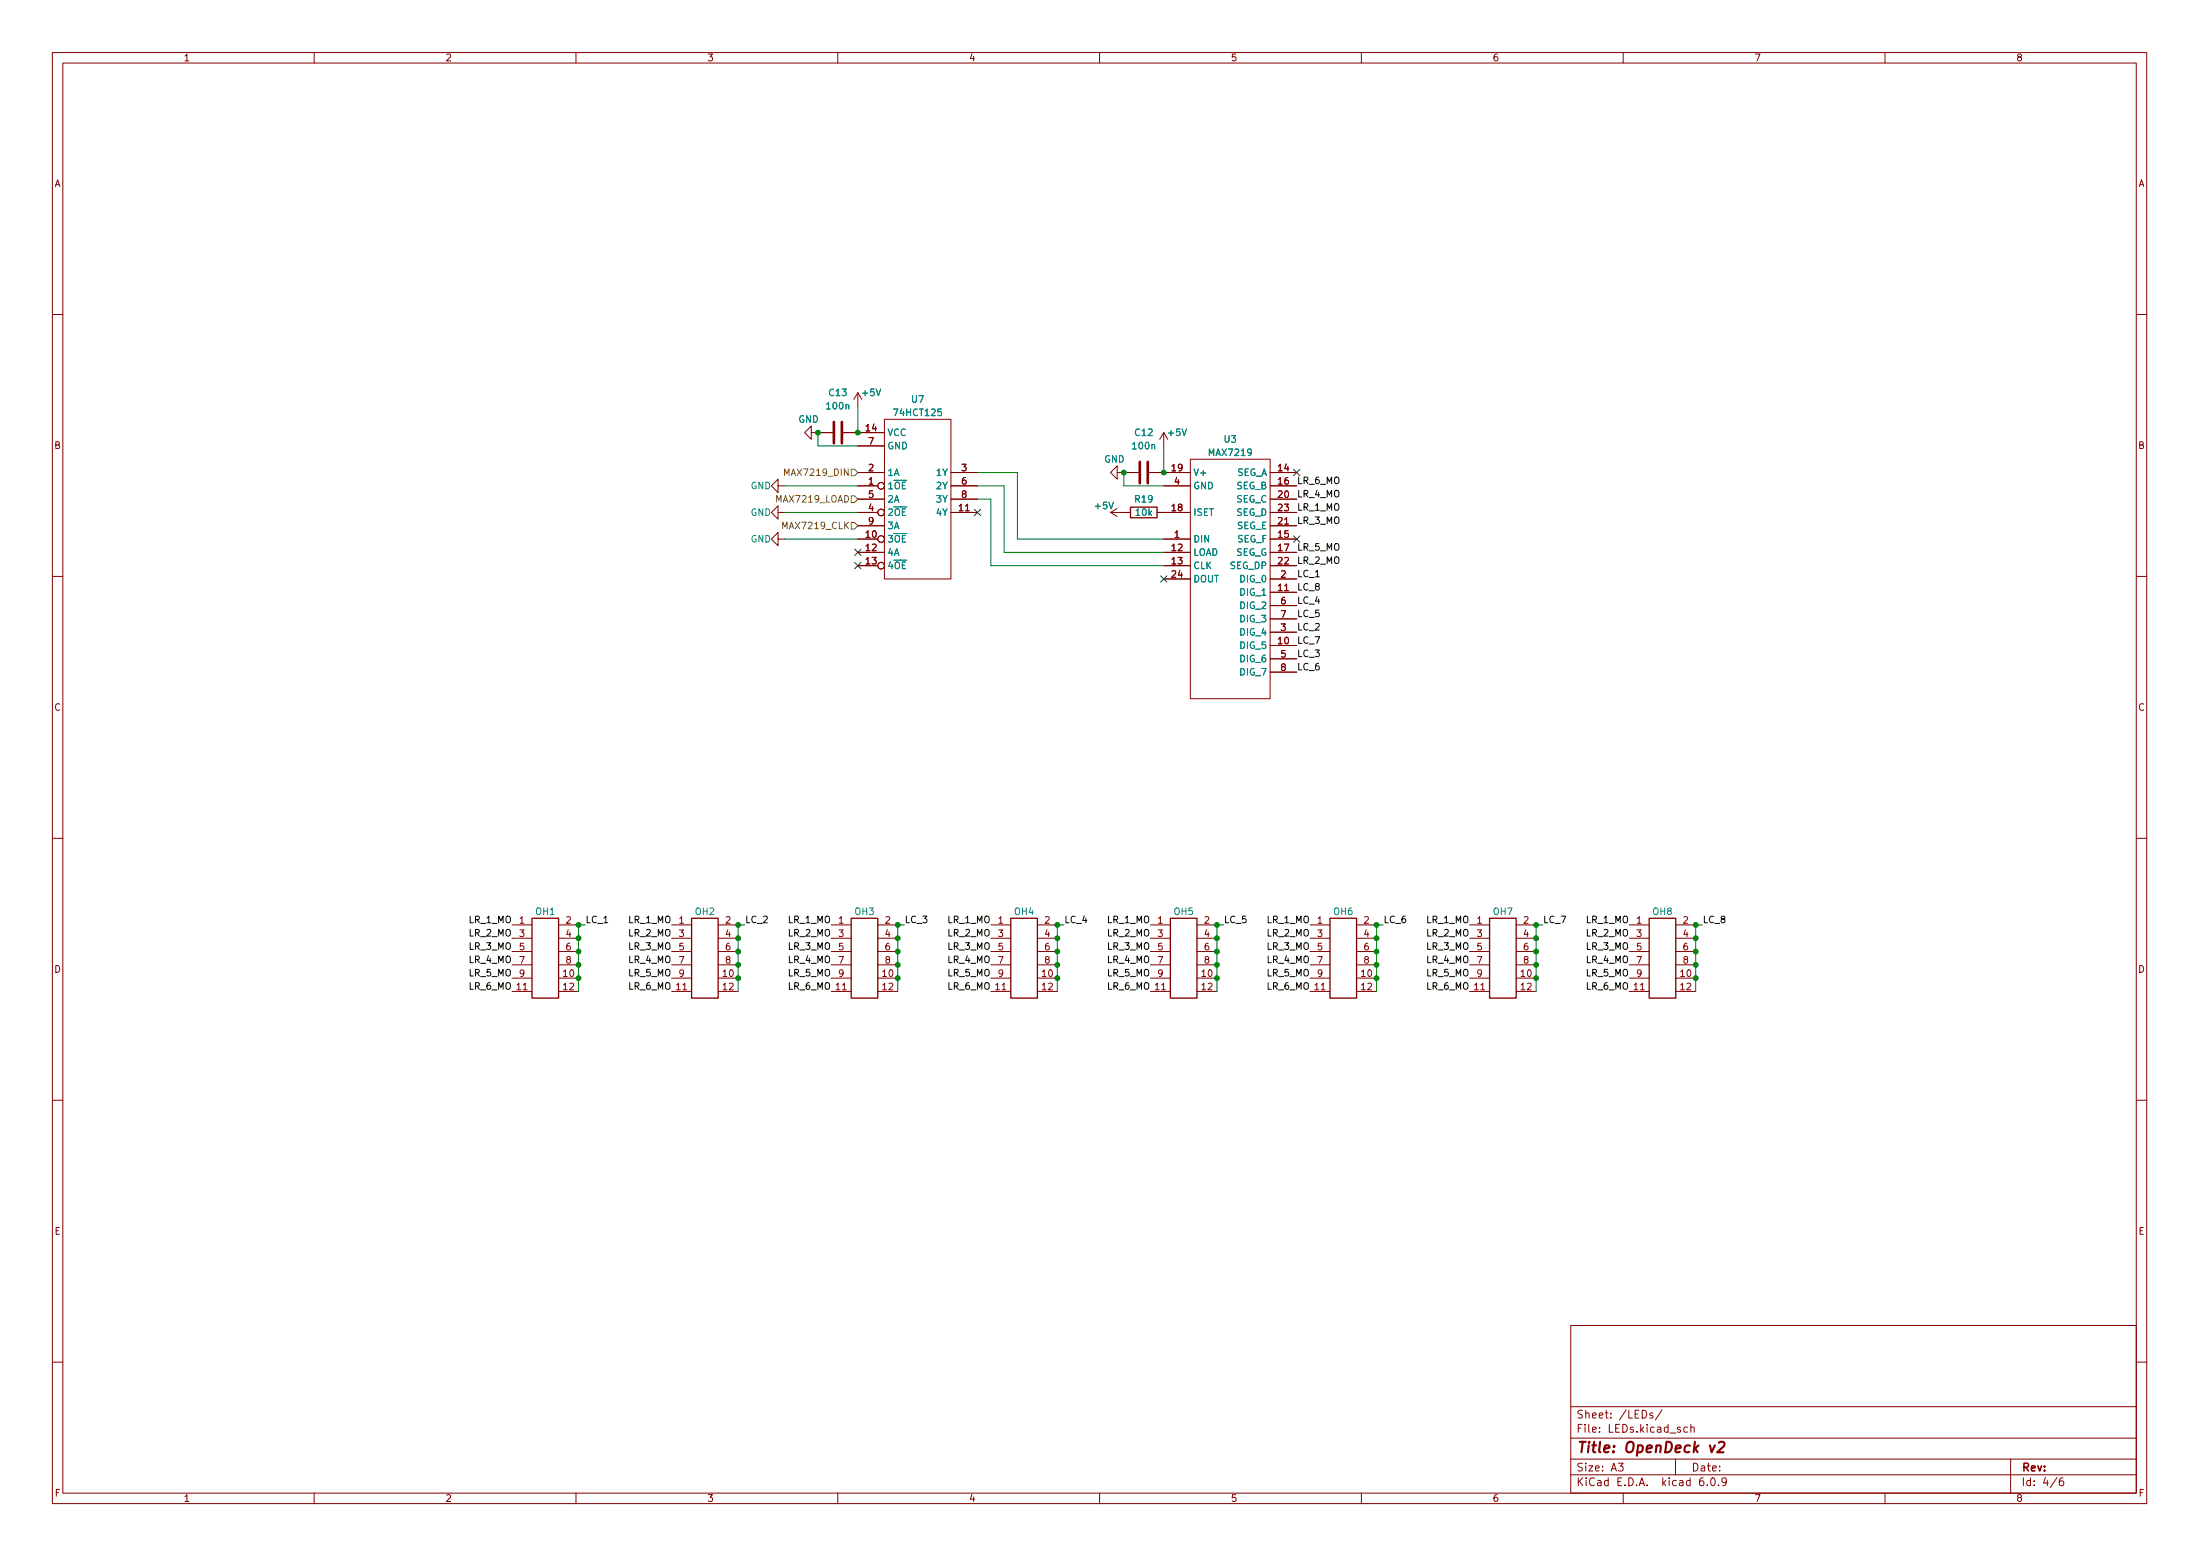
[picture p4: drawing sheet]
(kicad_sch (version 20211123) (generator eeschema)

 (paper "A3")

 (title_block
  (title "OpenDeck v2"))

 (lib_symbols
  (symbol "Connector_Generic:Conn_02x06_Odd_Even" (pin_names (offset 1.016) hide) (in_bom yes) (on_board yes)
   (property "Reference" "OH1" (id 0) (at 1.27 10.16 0) (effects (font (size 1.27 1.27))))
   (property "Value" "Conn_02x08_Top_Bottom" (id 1) (at 1.27 11.43 0) (effects (font (size 1.27 1.27)) hide))
   (property "Footprint" "Connector_PinHeader_2.54mm:PinHeader_2x06_P2.54mm_Vertical" (id 2) (at 0 0 0) (effects (font (size 1.27 1.27)) hide))
   (property "Datasheet" "~" (id 3) (at 0 0 0) (effects (font (size 1.27 1.27)) hide))
   (symbol "Conn_02x06_Odd_Even_1_1"
    (rectangle (start -1.27 6.35) (end 3.81 -8.89) (stroke (width 0.254) (type default) (color 0 0 0 0)) (fill (type none)))
    (pin passive line (at -5.08 5.08 0) (length 3.81) (name "Pin_1" (effects (font (size 1.27 1.27)))) (number "1" (effects (font (size 1.27 1.27)))))
    (pin passive line (at 7.62 -5.08 180) (length 3.81) (name "Pin_10" (effects (font (size 1.27 1.27)))) (number "10" (effects (font (size 1.27 1.27)))))
    (pin passive line (at -5.08 -7.62 0) (length 3.81) (name "Pin_11" (effects (font (size 1.27 1.27)))) (number "11" (effects (font (size 1.27 1.27)))))
    (pin passive line (at 7.62 -7.62 180) (length 3.81) (name "Pin_12" (effects (font (size 1.27 1.27)))) (number "12" (effects (font (size 1.27 1.27)))))
    (pin passive line (at 7.62 5.08 180) (length 3.81) (name "Pin_2" (effects (font (size 1.27 1.27)))) (number "2" (effects (font (size 1.27 1.27)))))
    (pin passive line (at -5.08 2.54 0) (length 3.81) (name "Pin_3" (effects (font (size 1.27 1.27)))) (number "3" (effects (font (size 1.27 1.27)))))
    (pin passive line (at 7.62 2.54 180) (length 3.81) (name "Pin_4" (effects (font (size 1.27 1.27)))) (number "4" (effects (font (size 1.27 1.27)))))
    (pin passive line (at -5.08 0 0) (length 3.81) (name "Pin_5" (effects (font (size 1.27 1.27)))) (number "5" (effects (font (size 1.27 1.27)))))
    (pin passive line (at 7.62 0 180) (length 3.81) (name "Pin_6" (effects (font (size 1.27 1.27)))) (number "6" (effects (font (size 1.27 1.27)))))
    (pin passive line (at -5.08 -2.54 0) (length 3.81) (name "Pin_7" (effects (font (size 1.27 1.27)))) (number "7" (effects (font (size 1.27 1.27)))))
    (pin passive line (at 7.62 -2.54 180) (length 3.81) (name "Pin_8" (effects (font (size 1.27 1.27)))) (number "8" (effects (font (size 1.27 1.27)))))
    (pin passive line (at -5.08 -5.08 0) (length 3.81) (name "Pin_9" (effects (font (size 1.27 1.27)))) (number "9" (effects (font (size 1.27 1.27)))))))
  (symbol "Device:C" (pin_numbers hide) (pin_names (offset 0.254)) (in_bom yes) (on_board yes)
   (property "Reference" "C" (id 0) (at 0.635 2.54 0) (effects (font (size 1.27 1.27)) (justify left)))
   (property "Value" "C" (id 1) (at 0.635 -2.54 0) (effects (font (size 1.27 1.27)) (justify left)))
   (property "Footprint" "" (id 2) (at 0.9652 -3.81 0) (effects (font (size 1.27 1.27)) hide))
   (property "Datasheet" "~" (id 3) (at 0 0 0) (effects (font (size 1.27 1.27)) hide))
   (symbol "C_0_1"
    (polyline (pts (xy -2.032 -0.762) (xy 2.032 -0.762)) (stroke (width 0.508) (type default) (color 0 0 0 0)) (fill (type none)))
    (polyline (pts (xy -2.032 0.762) (xy 2.032 0.762)) (stroke (width 0.508) (type default) (color 0 0 0 0)) (fill (type none))))
   (symbol "C_1_1"
    (pin passive line (at 0 3.81 270) (length 2.794) (name "~" (effects (font (size 1.27 1.27)))) (number "1" (effects (font (size 1.27 1.27)))))
    (pin passive line (at 0 -3.81 90) (length 2.794) (name "~" (effects (font (size 1.27 1.27)))) (number "2" (effects (font (size 1.27 1.27)))))))
  (symbol "Device:R" (pin_numbers hide) (pin_names (offset 0)) (in_bom yes) (on_board yes)
   (property "Reference" "R" (id 0) (at 2.032 0 90) (effects (font (size 1.27 1.27))))
   (property "Value" "R" (id 1) (at 0 0 90) (effects (font (size 1.27 1.27))))
   (property "Footprint" "" (id 2) (at -1.778 0 90) (effects (font (size 1.27 1.27)) hide))
   (property "Datasheet" "~" (id 3) (at 0 0 0) (effects (font (size 1.27 1.27)) hide))
   (symbol "R_0_1"
    (rectangle (start -1.016 -2.54) (end 1.016 2.54) (stroke (width 0.254) (type default) (color 0 0 0 0)) (fill (type none))))
   (symbol "R_1_1"
    (pin passive line (at 0 3.81 270) (length 1.27) (name "~" (effects (font (size 1.27 1.27)))) (number "1" (effects (font (size 1.27 1.27)))))
    (pin passive line (at 0 -3.81 90) (length 1.27) (name "~" (effects (font (size 1.27 1.27)))) (number "2" (effects (font (size 1.27 1.27)))))))
  (symbol "Igor:74AHCT125" (in_bom yes) (on_board yes)
   (property "Reference" "U?" (id 0) (at 6.35 34.29 0) (effects (font (size 1.27 1.27))))
   (property "Value" "74AHCT125" (id 1) (at 6.35 31.75 0) (effects (font (size 1.27 1.27))))
   (property "Footprint" "Package_SO:TSSOP-14_4.4x5mm_P0.65mm" (id 2) (at 0 5.08 0) (effects (font (size 1.27 1.27)) hide))
   (property "Datasheet" "" (id 3) (at 0 5.08 0) (effects (font (size 1.27 1.27)) hide))
   (symbol "74AHCT125_0_0"
    (pin power_in line (at -5.08 27.94 0) (length 5.08) (name "VCC" (effects (font (size 1.27 1.27)))) (number "14" (effects (font (size 1.27 1.27))))))
   (symbol "74AHCT125_0_1"
    (rectangle (start 0 30.48) (end 12.7 0) (stroke (width 0) (type default) (color 0 0 0 0)) (fill (type none))))
   (symbol "74AHCT125_1_1"
    (pin input inverted (at -5.08 17.78 0) (length 5.08) (name "1~{OE}" (effects (font (size 1.27 1.27)))) (number "1" (effects (font (size 1.27 1.27)))))
    (pin input inverted (at -5.08 7.62 0) (length 5.08) (name "3~{OE}" (effects (font (size 1.27 1.27)))) (number "10" (effects (font (size 1.27 1.27)))))
    (pin output line (at 17.78 12.7 180) (length 5.08) (name "4Y" (effects (font (size 1.27 1.27)))) (number "11" (effects (font (size 1.27 1.27)))))
    (pin input line (at -5.08 5.08 0) (length 5.08) (name "4A" (effects (font (size 1.27 1.27)))) (number "12" (effects (font (size 1.27 1.27)))))
    (pin input inverted (at -5.08 2.54 0) (length 5.08) (name "4~{OE}" (effects (font (size 1.27 1.27)))) (number "13" (effects (font (size 1.27 1.27)))))
    (pin input line (at -5.08 20.32 0) (length 5.08) (name "1A" (effects (font (size 1.27 1.27)))) (number "2" (effects (font (size 1.27 1.27)))))
    (pin output line (at 17.78 20.32 180) (length 5.08) (name "1Y" (effects (font (size 1.27 1.27)))) (number "3" (effects (font (size 1.27 1.27)))))
    (pin input inverted (at -5.08 12.7 0) (length 5.08) (name "2~{OE}" (effects (font (size 1.27 1.27)))) (number "4" (effects (font (size 1.27 1.27)))))
    (pin input line (at -5.08 15.24 0) (length 5.08) (name "2A" (effects (font (size 1.27 1.27)))) (number "5" (effects (font (size 1.27 1.27)))))
    (pin output line (at 17.78 17.78 180) (length 5.08) (name "2Y" (effects (font (size 1.27 1.27)))) (number "6" (effects (font (size 1.27 1.27)))))
    (pin power_in line (at -5.08 25.4 0) (length 5.08) (name "GND" (effects (font (size 1.27 1.27)))) (number "7" (effects (font (size 1.27 1.27)))))
    (pin output line (at 17.78 15.24 180) (length 5.08) (name "3Y" (effects (font (size 1.27 1.27)))) (number "8" (effects (font (size 1.27 1.27)))))
    (pin input line (at -5.08 10.16 0) (length 5.08) (name "3A" (effects (font (size 1.27 1.27)))) (number "9" (effects (font (size 1.27 1.27)))))))
  (symbol "Igor:MAX7219" (in_bom yes) (on_board yes)
   (property "Reference" "U?" (id 0) (at 7.62 49.53 0) (effects (font (size 1.27 1.27))))
   (property "Value" "MAX7219" (id 1) (at 7.62 46.99 0) (effects (font (size 1.27 1.27))))
   (property "Footprint" "Package_SO:SOIC-24W_7.5x15.4mm_P1.27mm" (id 2) (at 0 0 0) (effects (font (size 1.27 1.27)) hide))
   (property "Datasheet" "" (id 3) (at 0 0 0) (effects (font (size 1.27 1.27)) hide))
   (symbol "MAX7219_0_1"
    (rectangle (start 0 45.72) (end 15.24 0) (stroke (width 0) (type default) (color 0 0 0 0)) (fill (type none))))
   (symbol "MAX7219_1_1"
    (pin input line (at -5.08 30.48 0) (length 5.08) (name "DIN" (effects (font (size 1.27 1.27)))) (number "1" (effects (font (size 1.27 1.27)))))
    (pin output line (at 20.32 10.16 180) (length 5.08) (name "DIG_5" (effects (font (size 1.27 1.27)))) (number "10" (effects (font (size 1.27 1.27)))))
    (pin output line (at 20.32 20.32 180) (length 5.08) (name "DIG_1" (effects (font (size 1.27 1.27)))) (number "11" (effects (font (size 1.27 1.27)))))
    (pin input line (at -5.08 27.94 0) (length 5.08) (name "LOAD" (effects (font (size 1.27 1.27)))) (number "12" (effects (font (size 1.27 1.27)))))
    (pin input line (at -5.08 25.4 0) (length 5.08) (name "CLK" (effects (font (size 1.27 1.27)))) (number "13" (effects (font (size 1.27 1.27)))))
    (pin output line (at 20.32 43.18 180) (length 5.08) (name "SEG_A" (effects (font (size 1.27 1.27)))) (number "14" (effects (font (size 1.27 1.27)))))
    (pin output line (at 20.32 30.48 180) (length 5.08) (name "SEG_F" (effects (font (size 1.27 1.27)))) (number "15" (effects (font (size 1.27 1.27)))))
    (pin output line (at 20.32 40.64 180) (length 5.08) (name "SEG_B" (effects (font (size 1.27 1.27)))) (number "16" (effects (font (size 1.27 1.27)))))
    (pin output line (at 20.32 27.94 180) (length 5.08) (name "SEG_G" (effects (font (size 1.27 1.27)))) (number "17" (effects (font (size 1.27 1.27)))))
    (pin input line (at -5.08 35.56 0) (length 5.08) (name "ISET" (effects (font (size 1.27 1.27)))) (number "18" (effects (font (size 1.27 1.27)))))
    (pin power_in line (at -5.08 43.18 0) (length 5.08) (name "V+" (effects (font (size 1.27 1.27)))) (number "19" (effects (font (size 1.27 1.27)))))
    (pin output line (at 20.32 22.86 180) (length 5.08) (name "DIG_0" (effects (font (size 1.27 1.27)))) (number "2" (effects (font (size 1.27 1.27)))))
    (pin output line (at 20.32 38.1 180) (length 5.08) (name "SEG_C" (effects (font (size 1.27 1.27)))) (number "20" (effects (font (size 1.27 1.27)))))
    (pin output line (at 20.32 33.02 180) (length 5.08) (name "SEG_E" (effects (font (size 1.27 1.27)))) (number "21" (effects (font (size 1.27 1.27)))))
    (pin output line (at 20.32 25.4 180) (length 5.08) (name "SEG_DP" (effects (font (size 1.27 1.27)))) (number "22" (effects (font (size 1.27 1.27)))))
    (pin output line (at 20.32 35.56 180) (length 5.08) (name "SEG_D" (effects (font (size 1.27 1.27)))) (number "23" (effects (font (size 1.27 1.27)))))
    (pin output line (at -5.08 22.86 0) (length 5.08) (name "DOUT" (effects (font (size 1.27 1.27)))) (number "24" (effects (font (size 1.27 1.27)))))
    (pin output line (at 20.32 12.7 180) (length 5.08) (name "DIG_4" (effects (font (size 1.27 1.27)))) (number "3" (effects (font (size 1.27 1.27)))))
    (pin power_in line (at -5.08 40.64 0) (length 5.08) (name "GND" (effects (font (size 1.27 1.27)))) (number "4" (effects (font (size 1.27 1.27)))))
    (pin output line (at 20.32 7.62 180) (length 5.08) (name "DIG_6" (effects (font (size 1.27 1.27)))) (number "5" (effects (font (size 1.27 1.27)))))
    (pin output line (at 20.32 17.78 180) (length 5.08) (name "DIG_2" (effects (font (size 1.27 1.27)))) (number "6" (effects (font (size 1.27 1.27)))))
    (pin output line (at 20.32 15.24 180) (length 5.08) (name "DIG_3" (effects (font (size 1.27 1.27)))) (number "7" (effects (font (size 1.27 1.27)))))
    (pin output line (at 20.32 5.08 180) (length 5.08) (name "DIG_7" (effects (font (size 1.27 1.27)))) (number "8" (effects (font (size 1.27 1.27)))))
    (pin passive line (at -5.08 40.64 0) (length 5.08) hide (name "GND" (effects (font (size 1.27 1.27)))) (number "9" (effects (font (size 1.27 1.27)))))))
  (symbol "power:+5V" (power) (pin_names (offset 0)) (in_bom yes) (on_board yes)
   (property "Reference" "#PWR" (id 0) (at 0 -3.81 0) (effects (font (size 1.27 1.27)) hide))
   (property "Value" "+5V" (id 1) (at 0 3.556 0) (effects (font (size 1.27 1.27))))
   (property "Footprint" "" (id 2) (at 0 0 0) (effects (font (size 1.27 1.27)) hide))
   (property "Datasheet" "" (id 3) (at 0 0 0) (effects (font (size 1.27 1.27)) hide))
   (symbol "+5V_0_1"
    (polyline (pts (xy -0.762 1.27) (xy 0 2.54)) (stroke (width 0) (type default) (color 0 0 0 0)) (fill (type none)))
    (polyline (pts (xy 0 0) (xy 0 2.54)) (stroke (width 0) (type default) (color 0 0 0 0)) (fill (type none)))
    (polyline (pts (xy 0 2.54) (xy 0.762 1.27)) (stroke (width 0) (type default) (color 0 0 0 0)) (fill (type none))))
   (symbol "+5V_1_1"
    (pin power_in line (at 0 0 90) (length 0) hide (name "+5V" (effects (font (size 1.27 1.27)))) (number "1" (effects (font (size 1.27 1.27)))))))
  (symbol "power:GND" (power) (pin_names (offset 0)) (in_bom yes) (on_board yes)
   (property "Reference" "#PWR" (id 0) (at 0 -6.35 0) (effects (font (size 1.27 1.27)) hide))
   (property "Value" "GND" (id 1) (at 0 -3.81 0) (effects (font (size 1.27 1.27))))
   (property "Footprint" "" (id 2) (at 0 0 0) (effects (font (size 1.27 1.27)) hide))
   (property "Datasheet" "" (id 3) (at 0 0 0) (effects (font (size 1.27 1.27)) hide))
   (symbol "GND_0_1"
    (polyline (pts (xy 0 0) (xy 0 -1.27) (xy 1.27 -1.27) (xy 0 -2.54) (xy -1.27 -1.27) (xy 0 -1.27)) (stroke (width 0) (type default) (color 0 0 0 0)) (fill (type none))))
   (symbol "GND_1_1"
    (pin power_in line (at 0 0 270) (length 0) hide (name "GND" (effects (font (size 1.27 1.27)))) (number "1" (effects (font (size 1.27 1.27))))))))

 (junction (at 323.85 181.61) (diameter 0) (color 0 0 0 0))
 (junction (at 171.45 176.53) (diameter 0) (color 0 0 0 0))
 (junction (at 140.97 181.61) (diameter 0) (color 0 0 0 0))
 (junction (at 262.89 181.61) (diameter 0) (color 0 0 0 0))
 (junction (at 171.45 181.61) (diameter 0) (color 0 0 0 0))
 (junction (at 262.89 186.69) (diameter 0) (color 0 0 0 0))
 (junction (at 156.21 82.55) (diameter 0) (color 0 0 0 0))
 (junction (at 140.97 179.07) (diameter 0) (color 0 0 0 0))
 (junction (at 323.85 186.69) (diameter 0) (color 0 0 0 0))
 (junction (at 262.89 184.15) (diameter 0) (color 0 0 0 0))
 (junction (at 201.93 181.61) (diameter 0) (color 0 0 0 0))
 (junction (at 171.45 179.07) (diameter 0) (color 0 0 0 0))
 (junction (at 323.85 179.07) (diameter 0) (color 0 0 0 0))
 (junction (at 110.49 186.69) (diameter 0) (color 0 0 0 0))
 (junction (at 262.89 179.07) (diameter 0) (color 0 0 0 0))
 (junction (at 140.97 176.53) (diameter 0) (color 0 0 0 0))
 (junction (at 293.37 179.07) (diameter 0) (color 0 0 0 0))
 (junction (at 293.37 186.69) (diameter 0) (color 0 0 0 0))
 (junction (at 110.49 176.53) (diameter 0) (color 0 0 0 0))
 (junction (at 140.97 184.15) (diameter 0) (color 0 0 0 0))
 (junction (at 323.85 176.53) (diameter 0) (color 0 0 0 0))
 (junction (at 214.63 90.17) (diameter 0) (color 0 0 0 0))
 (junction (at 293.37 181.61) (diameter 0) (color 0 0 0 0))
 (junction (at 232.41 176.53) (diameter 0) (color 0 0 0 0))
 (junction (at 201.93 186.69) (diameter 0) (color 0 0 0 0))
 (junction (at 201.93 176.53) (diameter 0) (color 0 0 0 0))
 (junction (at 110.49 179.07) (diameter 0) (color 0 0 0 0))
 (junction (at 293.37 184.15) (diameter 0) (color 0 0 0 0))
 (junction (at 110.49 184.15) (diameter 0) (color 0 0 0 0))
 (junction (at 171.45 186.69) (diameter 0) (color 0 0 0 0))
 (junction (at 293.37 176.53) (diameter 0) (color 0 0 0 0))
 (junction (at 140.97 186.69) (diameter 0) (color 0 0 0 0))
 (junction (at 110.49 181.61) (diameter 0) (color 0 0 0 0))
 (junction (at 323.85 184.15) (diameter 0) (color 0 0 0 0))
 (junction (at 201.93 179.07) (diameter 0) (color 0 0 0 0))
 (junction (at 232.41 184.15) (diameter 0) (color 0 0 0 0))
 (junction (at 201.93 184.15) (diameter 0) (color 0 0 0 0))
 (junction (at 222.25 90.17) (diameter 0) (color 0 0 0 0))
 (junction (at 262.89 176.53) (diameter 0) (color 0 0 0 0))
 (junction (at 232.41 181.61) (diameter 0) (color 0 0 0 0))
 (junction (at 232.41 186.69) (diameter 0) (color 0 0 0 0))
 (junction (at 171.45 184.15) (diameter 0) (color 0 0 0 0))
 (junction (at 163.83 82.55) (diameter 0) (color 0 0 0 0))
 (junction (at 232.41 179.07) (diameter 0) (color 0 0 0 0))

 (no_connect (at 163.83 105.41))
 (no_connect (at 163.83 107.95))
 (no_connect (at 247.65 102.87))
 (no_connect (at 186.69 97.79))
 (no_connect (at 222.25 110.49))
 (no_connect (at 247.65 90.17))

 (wire (pts (xy 293.37 176.53) (xy 294.64 176.53)) (stroke (width 0) (type default) (color 0 0 0 0)))
 (wire (pts (xy 262.89 179.07) (xy 262.89 181.61)) (stroke (width 0) (type default) (color 0 0 0 0)))
 (wire (pts (xy 232.41 179.07) (xy 232.41 181.61)) (stroke (width 0) (type default) (color 0 0 0 0)))
 (wire (pts (xy 201.93 181.61) (xy 201.93 184.15)) (stroke (width 0) (type default) (color 0 0 0 0)))
 (wire (pts (xy 323.85 176.53) (xy 325.12 176.53)) (stroke (width 0) (type default) (color 0 0 0 0)))
 (wire (pts (xy 323.85 181.61) (xy 323.85 184.15)) (stroke (width 0) (type default) (color 0 0 0 0)))
 (wire (pts (xy 171.45 186.69) (xy 171.45 189.23)) (stroke (width 0) (type default) (color 0 0 0 0)))
 (wire (pts (xy 222.25 85.09) (xy 222.25 90.17)) (stroke (width 0) (type default) (color 0 0 0 0)))
 (wire (pts (xy 262.89 176.53) (xy 264.16 176.53)) (stroke (width 0) (type default) (color 0 0 0 0)))
 (wire (pts (xy 163.83 77.47) (xy 163.83 82.55)) (stroke (width 0) (type default) (color 0 0 0 0)))
 (wire (pts (xy 110.49 184.15) (xy 110.49 186.69)) (stroke (width 0) (type default) (color 0 0 0 0)))
 (wire (pts (xy 140.97 186.69) (xy 140.97 189.23)) (stroke (width 0) (type default) (color 0 0 0 0)))
 (wire (pts (xy 110.49 176.53) (xy 111.76 176.53)) (stroke (width 0) (type default) (color 0 0 0 0)))
 (wire (pts (xy 262.89 181.61) (xy 262.89 184.15)) (stroke (width 0) (type default) (color 0 0 0 0)))
 (wire (pts (xy 140.97 184.15) (xy 140.97 186.69)) (stroke (width 0) (type default) (color 0 0 0 0)))
 (wire (pts (xy 232.41 184.15) (xy 232.41 186.69)) (stroke (width 0) (type default) (color 0 0 0 0)))
 (wire (pts (xy 293.37 179.07) (xy 293.37 181.61)) (stroke (width 0) (type default) (color 0 0 0 0)))
 (wire (pts (xy 323.85 176.53) (xy 323.85 179.07)) (stroke (width 0) (type default) (color 0 0 0 0)))
 (wire (pts (xy 293.37 184.15) (xy 293.37 186.69)) (stroke (width 0) (type default) (color 0 0 0 0)))
 (wire (pts (xy 140.97 176.53) (xy 140.97 179.07)) (stroke (width 0) (type default) (color 0 0 0 0)))
 (wire (pts (xy 293.37 176.53) (xy 293.37 179.07)) (stroke (width 0) (type default) (color 0 0 0 0)))
 (wire (pts (xy 110.49 176.53) (xy 110.49 179.07)) (stroke (width 0) (type default) (color 0 0 0 0)))
 (wire (pts (xy 232.41 181.61) (xy 232.41 184.15)) (stroke (width 0) (type default) (color 0 0 0 0)))
 (wire (pts (xy 171.45 179.07) (xy 171.45 181.61)) (stroke (width 0) (type default) (color 0 0 0 0)))
 (wire (pts (xy 232.41 176.53) (xy 232.41 179.07)) (stroke (width 0) (type default) (color 0 0 0 0)))
 (wire (pts (xy 110.49 186.69) (xy 110.49 189.23)) (stroke (width 0) (type default) (color 0 0 0 0)))
 (wire (pts (xy 194.31 90.17) (xy 194.31 102.87)) (stroke (width 0) (type default) (color 0 0 0 0)))
 (wire (pts (xy 201.93 176.53) (xy 203.2 176.53)) (stroke (width 0) (type default) (color 0 0 0 0)))
 (wire (pts (xy 191.77 92.71) (xy 191.77 105.41)) (stroke (width 0) (type default) (color 0 0 0 0)))
 (wire (pts (xy 171.45 181.61) (xy 171.45 184.15)) (stroke (width 0) (type default) (color 0 0 0 0)))
 (wire (pts (xy 214.63 92.71) (xy 214.63 90.17)) (stroke (width 0) (type default) (color 0 0 0 0)))
 (wire (pts (xy 110.49 181.61) (xy 110.49 184.15)) (stroke (width 0) (type default) (color 0 0 0 0)))
 (wire (pts (xy 149.86 97.79) (xy 163.83 97.79)) (stroke (width 0) (type default) (color 0 0 0 0)))
 (wire (pts (xy 262.89 186.69) (xy 262.89 189.23)) (stroke (width 0) (type default) (color 0 0 0 0)))
 (wire (pts (xy 201.93 179.07) (xy 201.93 181.61)) (stroke (width 0) (type default) (color 0 0 0 0)))
 (wire (pts (xy 262.89 176.53) (xy 262.89 179.07)) (stroke (width 0) (type default) (color 0 0 0 0)))
 (wire (pts (xy 323.85 186.69) (xy 323.85 189.23)) (stroke (width 0) (type default) (color 0 0 0 0)))
 (wire (pts (xy 149.86 92.71) (xy 163.83 92.71)) (stroke (width 0) (type default) (color 0 0 0 0)))
 (wire (pts (xy 186.69 90.17) (xy 194.31 90.17)) (stroke (width 0) (type default) (color 0 0 0 0)))
 (wire (pts (xy 171.45 176.53) (xy 171.45 179.07)) (stroke (width 0) (type default) (color 0 0 0 0)))
 (wire (pts (xy 201.93 186.69) (xy 201.93 189.23)) (stroke (width 0) (type default) (color 0 0 0 0)))
 (wire (pts (xy 323.85 179.07) (xy 323.85 181.61)) (stroke (width 0) (type default) (color 0 0 0 0)))
 (wire (pts (xy 140.97 179.07) (xy 140.97 181.61)) (stroke (width 0) (type default) (color 0 0 0 0)))
 (wire (pts (xy 194.31 102.87) (xy 222.25 102.87)) (stroke (width 0) (type default) (color 0 0 0 0)))
 (wire (pts (xy 293.37 186.69) (xy 293.37 189.23)) (stroke (width 0) (type default) (color 0 0 0 0)))
 (wire (pts (xy 186.69 92.71) (xy 191.77 92.71)) (stroke (width 0) (type default) (color 0 0 0 0)))
 (wire (pts (xy 201.93 184.15) (xy 201.93 186.69)) (stroke (width 0) (type default) (color 0 0 0 0)))
 (wire (pts (xy 262.89 184.15) (xy 262.89 186.69)) (stroke (width 0) (type default) (color 0 0 0 0)))
 (wire (pts (xy 232.41 176.53) (xy 233.68 176.53)) (stroke (width 0) (type default) (color 0 0 0 0)))
 (wire (pts (xy 186.69 95.25) (xy 189.23 95.25)) (stroke (width 0) (type default) (color 0 0 0 0)))
 (wire (pts (xy 171.45 176.53) (xy 172.72 176.53)) (stroke (width 0) (type default) (color 0 0 0 0)))
 (wire (pts (xy 149.86 102.87) (xy 163.83 102.87)) (stroke (width 0) (type default) (color 0 0 0 0)))
 (wire (pts (xy 163.83 85.09) (xy 156.21 85.09)) (stroke (width 0) (type default) (color 0 0 0 0)))
 (wire (pts (xy 171.45 184.15) (xy 171.45 186.69)) (stroke (width 0) (type default) (color 0 0 0 0)))
 (wire (pts (xy 110.49 179.07) (xy 110.49 181.61)) (stroke (width 0) (type default) (color 0 0 0 0)))
 (wire (pts (xy 222.25 92.71) (xy 214.63 92.71)) (stroke (width 0) (type default) (color 0 0 0 0)))
 (wire (pts (xy 189.23 107.95) (xy 222.25 107.95)) (stroke (width 0) (type default) (color 0 0 0 0)))
 (wire (pts (xy 140.97 176.53) (xy 142.24 176.53)) (stroke (width 0) (type default) (color 0 0 0 0)))
 (wire (pts (xy 140.97 181.61) (xy 140.97 184.15)) (stroke (width 0) (type default) (color 0 0 0 0)))
 (wire (pts (xy 293.37 181.61) (xy 293.37 184.15)) (stroke (width 0) (type default) (color 0 0 0 0)))
 (wire (pts (xy 232.41 186.69) (xy 232.41 189.23)) (stroke (width 0) (type default) (color 0 0 0 0)))
 (wire (pts (xy 323.85 184.15) (xy 323.85 186.69)) (stroke (width 0) (type default) (color 0 0 0 0)))
 (wire (pts (xy 191.77 105.41) (xy 222.25 105.41)) (stroke (width 0) (type default) (color 0 0 0 0)))
 (wire (pts (xy 189.23 95.25) (xy 189.23 107.95)) (stroke (width 0) (type default) (color 0 0 0 0)))
 (wire (pts (xy 156.21 85.09) (xy 156.21 82.55)) (stroke (width 0) (type default) (color 0 0 0 0)))
 (wire (pts (xy 201.93 176.53) (xy 201.93 179.07)) (stroke (width 0) (type default) (color 0 0 0 0)))

 (label "LR_4_MO" (at 219.71 184.15 180) (effects (font (size 1.27 1.27)) (justify right bottom)))
 (label "LC_2" (at 142.24 176.53 0) (effects (font (size 1.27 1.27)) (justify left bottom)))
 (label "LC_3" (at 247.65 125.73 0) (effects (font (size 1.27 1.27)) (justify left bottom)))
 (label "LR_1_MO" (at 128.27 176.53 180) (effects (font (size 1.27 1.27)) (justify right bottom)))
 (label "LR_1_MO" (at 250.19 176.53 180) (effects (font (size 1.27 1.27)) (justify right bottom)))
 (label "LR_3_MO" (at 219.71 181.61 180) (effects (font (size 1.27 1.27)) (justify right bottom)))
 (label "LR_2_MO" (at 280.67 179.07 180) (effects (font (size 1.27 1.27)) (justify right bottom)))
 (label "LC_7" (at 294.64 176.53 0) (effects (font (size 1.27 1.27)) (justify left bottom)))
 (label "LR_5_MO" (at 280.67 186.69 180) (effects (font (size 1.27 1.27)) (justify right bottom)))
 (label "LR_6_MO" (at 219.71 189.23 180) (effects (font (size 1.27 1.27)) (justify right bottom)))
 (label "LR_2_MO" (at 189.23 179.07 180) (effects (font (size 1.27 1.27)) (justify right bottom)))
 (label "LR_6_MO" (at 128.27 189.23 180) (effects (font (size 1.27 1.27)) (justify right bottom)))
 (label "LR_6_MO" (at 311.15 189.23 180) (effects (font (size 1.27 1.27)) (justify right bottom)))
 (label "LC_6" (at 264.16 176.53 0) (effects (font (size 1.27 1.27)) (justify left bottom)))
 (label "LR_2_MO" (at 158.75 179.07 180) (effects (font (size 1.27 1.27)) (justify right bottom)))
 (label "LR_6_MO" (at 250.19 189.23 180) (effects (font (size 1.27 1.27)) (justify right bottom)))
 (label "LR_1_MO" (at 311.15 176.53 180) (effects (font (size 1.27 1.27)) (justify right bottom)))
 (label "LR_5_MO" (at 97.79 186.69 180) (effects (font (size 1.27 1.27)) (justify right bottom)))
 (label "LC_5" (at 247.65 118.11 0) (effects (font (size 1.27 1.27)) (justify left bottom)))
 (label "LR_6_MO" (at 247.65 92.71 0) (effects (font (size 1.27 1.27)) (justify left bottom)))
 (label "LC_6" (at 247.65 128.27 0) (effects (font (size 1.27 1.27)) (justify left bottom)))
 (label "LR_2_MO" (at 311.15 179.07 180) (effects (font (size 1.27 1.27)) (justify right bottom)))
 (label "LC_5" (at 233.68 176.53 0) (effects (font (size 1.27 1.27)) (justify left bottom)))
 (label "LR_4_MO" (at 311.15 184.15 180) (effects (font (size 1.27 1.27)) (justify right bottom)))
 (label "LC_8" (at 325.12 176.53 0) (effects (font (size 1.27 1.27)) (justify left bottom)))
 (label "LR_2_MO" (at 97.79 179.07 180) (effects (font (size 1.27 1.27)) (justify right bottom)))
 (label "LR_4_MO" (at 158.75 184.15 180) (effects (font (size 1.27 1.27)) (justify right bottom)))
 (label "LR_1_MO" (at 158.75 176.53 180) (effects (font (size 1.27 1.27)) (justify right bottom)))
 (label "LR_3_MO" (at 311.15 181.61 180) (effects (font (size 1.27 1.27)) (justify right bottom)))
 (label "LR_1_MO" (at 189.23 176.53 180) (effects (font (size 1.27 1.27)) (justify right bottom)))
 (label "LR_3_MO" (at 158.75 181.61 180) (effects (font (size 1.27 1.27)) (justify right bottom)))
 (label "LR_5_MO" (at 189.23 186.69 180) (effects (font (size 1.27 1.27)) (justify right bottom)))
 (label "LR_5_MO" (at 158.75 186.69 180) (effects (font (size 1.27 1.27)) (justify right bottom)))
 (label "LR_5_MO" (at 219.71 186.69 180) (effects (font (size 1.27 1.27)) (justify right bottom)))
 (label "LR_5_MO" (at 250.19 186.69 180) (effects (font (size 1.27 1.27)) (justify right bottom)))
 (label "LR_5_MO" (at 128.27 186.69 180) (effects (font (size 1.27 1.27)) (justify right bottom)))
 (label "LR_2_MO" (at 247.65 107.95 0) (effects (font (size 1.27 1.27)) (justify left bottom)))
 (label "LR_4_MO" (at 250.19 184.15 180) (effects (font (size 1.27 1.27)) (justify right bottom)))
 (label "LC_8" (at 247.65 113.03 0) (effects (font (size 1.27 1.27)) (justify left bottom)))
 (label "LR_4_MO" (at 280.67 184.15 180) (effects (font (size 1.27 1.27)) (justify right bottom)))
 (label "LR_6_MO" (at 97.79 189.23 180) (effects (font (size 1.27 1.27)) (justify right bottom)))
 (label "LC_7" (at 247.65 123.19 0) (effects (font (size 1.27 1.27)) (justify left bottom)))
 (label "LC_4" (at 203.2 176.53 0) (effects (font (size 1.27 1.27)) (justify left bottom)))
 (label "LR_4_MO" (at 128.27 184.15 180) (effects (font (size 1.27 1.27)) (justify right bottom)))
 (label "LR_2_MO" (at 250.19 179.07 180) (effects (font (size 1.27 1.27)) (justify right bottom)))
 (label "LR_4_MO" (at 97.79 184.15 180) (effects (font (size 1.27 1.27)) (justify right bottom)))
 (label "LC_3" (at 172.72 176.53 0) (effects (font (size 1.27 1.27)) (justify left bottom)))
 (label "LC_1" (at 247.65 110.49 0) (effects (font (size 1.27 1.27)) (justify left bottom)))
 (label "LR_1_MO" (at 280.67 176.53 180) (effects (font (size 1.27 1.27)) (justify right bottom)))
 (label "LR_3_MO" (at 250.19 181.61 180) (effects (font (size 1.27 1.27)) (justify right bottom)))
 (label "LR_6_MO" (at 189.23 189.23 180) (effects (font (size 1.27 1.27)) (justify right bottom)))
 (label "LC_1" (at 111.76 176.53 0) (effects (font (size 1.27 1.27)) (justify left bottom)))
 (label "LC_4" (at 247.65 115.57 0) (effects (font (size 1.27 1.27)) (justify left bottom)))
 (label "LR_3_MO" (at 189.23 181.61 180) (effects (font (size 1.27 1.27)) (justify right bottom)))
 (label "LR_2_MO" (at 219.71 179.07 180) (effects (font (size 1.27 1.27)) (justify right bottom)))
 (label "LR_3_MO" (at 247.65 100.33 0) (effects (font (size 1.27 1.27)) (justify left bottom)))
 (label "LR_4_MO" (at 189.23 184.15 180) (effects (font (size 1.27 1.27)) (justify right bottom)))
 (label "LR_3_MO" (at 128.27 181.61 180) (effects (font (size 1.27 1.27)) (justify right bottom)))
 (label "LR_3_MO" (at 97.79 181.61 180) (effects (font (size 1.27 1.27)) (justify right bottom)))
 (label "LR_6_MO" (at 158.75 189.23 180) (effects (font (size 1.27 1.27)) (justify right bottom)))
 (label "LR_1_MO" (at 247.65 97.79 0) (effects (font (size 1.27 1.27)) (justify left bottom)))
 (label "LR_5_MO" (at 311.15 186.69 180) (effects (font (size 1.27 1.27)) (justify right bottom)))
 (label "LR_2_MO" (at 128.27 179.07 180) (effects (font (size 1.27 1.27)) (justify right bottom)))
 (label "LR_6_MO" (at 280.67 189.23 180) (effects (font (size 1.27 1.27)) (justify right bottom)))
 (label "LR_1_MO" (at 97.79 176.53 180) (effects (font (size 1.27 1.27)) (justify right bottom)))
 (label "LR_1_MO" (at 219.71 176.53 180) (effects (font (size 1.27 1.27)) (justify right bottom)))
 (label "LR_5_MO" (at 247.65 105.41 0) (effects (font (size 1.27 1.27)) (justify left bottom)))
 (label "LR_4_MO" (at 247.65 95.25 0) (effects (font (size 1.27 1.27)) (justify left bottom)))
 (label "LC_2" (at 247.65 120.65 0) (effects (font (size 1.27 1.27)) (justify left bottom)))
 (label "LR_3_MO" (at 280.67 181.61 180) (effects (font (size 1.27 1.27)) (justify right bottom)))

 (hierarchical_label "MAX7219_CLK" (shape input) (at 163.83 100.33 180) (effects (font (size 1.27 1.27)) (justify right)))
 (hierarchical_label "MAX7219_DIN" (shape input) (at 163.83 90.17 180) (effects (font (size 1.27 1.27)) (justify right)))
 (hierarchical_label "MAX7219_LOAD" (shape input) (at 163.83 95.25 180) (effects (font (size 1.27 1.27)) (justify right)))

 (symbol (lib_id "power:GND") (at 149.86 97.79 270) (unit 1) (in_bom yes) (on_board yes)
  (property "Reference" "#PWR0108" (id 0) (at 143.51 97.79 0) (effects (font (size 1.27 1.27)) hide))
  (property "Value" "GND" (id 1) (at 147.32 97.79 90) (effects (font (size 1.27 1.27)) (justify right)))
  (property "Footprint" "" (id 2) (at 149.86 97.79 0) (effects (font (size 1.27 1.27)) hide))
  (property "Datasheet" "" (id 3) (at 149.86 97.79 0) (effects (font (size 1.27 1.27)) hide)) (pin "1"))

 (symbol (lib_id "Connector_Generic:Conn_02x06_Odd_Even") (at 255.27 181.61 0) (unit 1) (in_bom yes) (on_board yes)
  (property "Reference" "OH6" (id 0) (at 256.54 173.99 0))
  (property "Value" "Conn_02x08_Top_Bottom" (id 1) (at 256.54 170.18 0) (effects (font (size 1.27 1.27)) hide))
  (property "Footprint" "Connector_PinHeader_2.54mm:PinHeader_2x06_P2.54mm_Vertical" (id 2) (at 255.27 181.61 0) (effects (font (size 1.27 1.27)) hide))
  (property "Datasheet" "~" (id 3) (at 255.27 181.61 0) (effects (font (size 1.27 1.27)) hide)) (pin "1") (pin "10") (pin "11") (pin "12") (pin "2") (pin "3") (pin "4") (pin "5") (pin "6") (pin "7") (pin "8") (pin "9"))

 (symbol (lib_id "Device:R") (at 218.44 97.79 90) (unit 1) (in_bom yes) (on_board yes)
  (property "Reference" "R19" (id 0) (at 218.44 95.25 90))
  (property "Value" "10k" (id 1) (at 218.44 97.79 90))
  (property "Footprint" "Resistor_SMD:R_0402_1005Metric" (id 2) (at 218.44 99.568 90) (effects (font (size 1.27 1.27)) hide))
  (property "Datasheet" "~" (id 3) (at 218.44 97.79 0) (effects (font (size 1.27 1.27)) hide))
  (property "LCSC" "C25744" (id 4) (at 218.44 97.79 0) (effects (font (size 1.27 1.27)) hide)) (pin "1") (pin "2"))

 (symbol (lib_id "Connector_Generic:Conn_02x06_Odd_Even") (at 285.75 181.61 0) (unit 1) (in_bom yes) (on_board yes)
  (property "Reference" "OH7" (id 0) (at 287.02 173.99 0))
  (property "Value" "Conn_02x08_Top_Bottom" (id 1) (at 287.02 170.18 0) (effects (font (size 1.27 1.27)) hide))
  (property "Footprint" "Connector_PinHeader_2.54mm:PinHeader_2x06_P2.54mm_Vertical" (id 2) (at 285.75 181.61 0) (effects (font (size 1.27 1.27)) hide))
  (property "Datasheet" "~" (id 3) (at 285.75 181.61 0) (effects (font (size 1.27 1.27)) hide)) (pin "1") (pin "10") (pin "11") (pin "12") (pin "2") (pin "3") (pin "4") (pin "5") (pin "6") (pin "7") (pin "8") (pin "9"))

 (symbol (lib_id "Connector_Generic:Conn_02x06_Odd_Even") (at 102.87 181.61 0) (unit 1) (in_bom yes) (on_board yes)
  (property "Reference" "OH1" (id 0) (at 104.14 173.99 0))
  (property "Value" "Conn_02x08_Top_Bottom" (id 1) (at 104.14 170.18 0) (effects (font (size 1.27 1.27)) hide))
  (property "Footprint" "Connector_PinHeader_2.54mm:PinHeader_2x06_P2.54mm_Vertical" (id 2) (at 102.87 181.61 0) (effects (font (size 1.27 1.27)) hide))
  (property "Datasheet" "~" (id 3) (at 102.87 181.61 0) (effects (font (size 1.27 1.27)) hide)) (pin "1") (pin "10") (pin "11") (pin "12") (pin "2") (pin "3") (pin "4") (pin "5") (pin "6") (pin "7") (pin "8") (pin "9"))

 (symbol (lib_id "power:+5V") (at 222.25 85.09 0) (unit 1) (in_bom yes) (on_board yes)
  (property "Reference" "#PWR0111" (id 0) (at 222.25 88.9 0) (effects (font (size 1.27 1.27)) hide))
  (property "Value" "+5V" (id 1) (at 224.79 82.55 0))
  (property "Footprint" "" (id 2) (at 222.25 85.09 0) (effects (font (size 1.27 1.27)) hide))
  (property "Datasheet" "" (id 3) (at 222.25 85.09 0) (effects (font (size 1.27 1.27)) hide)) (pin "1"))

 (symbol (lib_id "Connector_Generic:Conn_02x06_Odd_Even") (at 163.83 181.61 0) (unit 1) (in_bom yes) (on_board yes)
  (property "Reference" "OH3" (id 0) (at 165.1 173.99 0))
  (property "Value" "Conn_02x08_Top_Bottom" (id 1) (at 165.1 170.18 0) (effects (font (size 1.27 1.27)) hide))
  (property "Footprint" "Connector_PinHeader_2.54mm:PinHeader_2x06_P2.54mm_Vertical" (id 2) (at 163.83 181.61 0) (effects (font (size 1.27 1.27)) hide))
  (property "Datasheet" "~" (id 3) (at 163.83 181.61 0) (effects (font (size 1.27 1.27)) hide)) (pin "1") (pin "10") (pin "11") (pin "12") (pin "2") (pin "3") (pin "4") (pin "5") (pin "6") (pin "7") (pin "8") (pin "9"))

 (symbol (lib_id "Connector_Generic:Conn_02x06_Odd_Even") (at 133.35 181.61 0) (unit 1) (in_bom yes) (on_board yes)
  (property "Reference" "OH2" (id 0) (at 134.62 173.99 0))
  (property "Value" "Conn_02x08_Top_Bottom" (id 1) (at 134.62 170.18 0) (effects (font (size 1.27 1.27)) hide))
  (property "Footprint" "Connector_PinHeader_2.54mm:PinHeader_2x06_P2.54mm_Vertical" (id 2) (at 133.35 181.61 0) (effects (font (size 1.27 1.27)) hide))
  (property "Datasheet" "~" (id 3) (at 133.35 181.61 0) (effects (font (size 1.27 1.27)) hide)) (pin "1") (pin "10") (pin "11") (pin "12") (pin "2") (pin "3") (pin "4") (pin "5") (pin "6") (pin "7") (pin "8") (pin "9"))

 (symbol (lib_id "power:+5V") (at 163.83 77.47 0) (unit 1) (in_bom yes) (on_board yes)
  (property "Reference" "#PWR0114" (id 0) (at 163.83 81.28 0) (effects (font (size 1.27 1.27)) hide))
  (property "Value" "+5V" (id 1) (at 166.37 74.93 0))
  (property "Footprint" "" (id 2) (at 163.83 77.47 0) (effects (font (size 1.27 1.27)) hide))
  (property "Datasheet" "" (id 3) (at 163.83 77.47 0) (effects (font (size 1.27 1.27)) hide)) (pin "1"))

 (symbol (lib_id "Igor:74AHCT125") (at 168.91 110.49 0) (unit 1) (in_bom yes) (on_board yes)
  (property "Reference" "U7" (id 0) (at 175.26 76.2 0))
  (property "Value" "74HCT125" (id 1) (at 175.26 78.74 0))
  (property "Footprint" "Package_SO:TSSOP-14_4.4x5mm_P0.65mm" (id 2) (at 168.91 105.41 0) (effects (font (size 1.27 1.27)) hide))
  (property "Datasheet" "" (id 3) (at 168.91 105.41 0) (effects (font (size 1.27 1.27)) hide))
  (property "LCSC" "C36365" (id 4) (at 168.91 110.49 0) (effects (font (size 1.27 1.27)) hide)) (pin "14") (pin "1") (pin "10") (pin "11") (pin "12") (pin "13") (pin "2") (pin "3") (pin "4") (pin "5") (pin "6") (pin "7") (pin "8") (pin "9"))

 (symbol (lib_id "power:GND") (at 149.86 92.71 270) (unit 1) (in_bom yes) (on_board yes)
  (property "Reference" "#PWR0109" (id 0) (at 143.51 92.71 0) (effects (font (size 1.27 1.27)) hide))
  (property "Value" "GND" (id 1) (at 147.32 92.71 90) (effects (font (size 1.27 1.27)) (justify right)))
  (property "Footprint" "" (id 2) (at 149.86 92.71 0) (effects (font (size 1.27 1.27)) hide))
  (property "Datasheet" "" (id 3) (at 149.86 92.71 0) (effects (font (size 1.27 1.27)) hide)) (pin "1"))

 (symbol (lib_id "power:GND") (at 156.21 82.55 270) (unit 1) (in_bom yes) (on_board yes)
  (property "Reference" "#PWR0110" (id 0) (at 149.86 82.55 0) (effects (font (size 1.27 1.27)) hide))
  (property "Value" "GND" (id 1) (at 152.4 80.01 90) (effects (font (size 1.27 1.27)) (justify left)))
  (property "Footprint" "" (id 2) (at 156.21 82.55 0) (effects (font (size 1.27 1.27)) hide))
  (property "Datasheet" "" (id 3) (at 156.21 82.55 0) (effects (font (size 1.27 1.27)) hide)) (pin "1"))

 (symbol (lib_id "power:+5V") (at 214.63 97.79 90) (unit 1) (in_bom yes) (on_board yes)
  (property "Reference" "#PWR0113" (id 0) (at 218.44 97.79 0) (effects (font (size 1.27 1.27)) hide))
  (property "Value" "+5V" (id 1) (at 210.82 96.52 90))
  (property "Footprint" "" (id 2) (at 214.63 97.79 0) (effects (font (size 1.27 1.27)) hide))
  (property "Datasheet" "" (id 3) (at 214.63 97.79 0) (effects (font (size 1.27 1.27)) hide)) (pin "1"))

 (symbol (lib_id "Igor:MAX7219") (at 227.33 133.35 0) (unit 1) (in_bom yes) (on_board yes)
  (property "Reference" "U3" (id 0) (at 234.95 83.82 0))
  (property "Value" "MAX7219" (id 1) (at 234.95 86.36 0))
  (property "Footprint" "Package_SO:SOIC-24W_7.5x15.4mm_P1.27mm" (id 2) (at 227.33 133.35 0) (effects (font (size 1.27 1.27)) hide))
  (property "Datasheet" "" (id 3) (at 227.33 133.35 0) (effects (font (size 1.27 1.27)) hide))
  (property "LCSC" "C9964" (id 4) (at 227.33 133.35 0) (effects (font (size 1.27 1.27)) hide)) (pin "1") (pin "10") (pin "11") (pin "12") (pin "13") (pin "14") (pin "15") (pin "16") (pin "17") (pin "18") (pin "19") (pin "2") (pin "20") (pin "21") (pin "22") (pin "23") (pin "24") (pin "3") (pin "4") (pin "5") (pin "6") (pin "7") (pin "8") (pin "9"))

 (symbol (lib_id "power:GND") (at 149.86 102.87 270) (unit 1) (in_bom yes) (on_board yes)
  (property "Reference" "#PWR0107" (id 0) (at 143.51 102.87 0) (effects (font (size 1.27 1.27)) hide))
  (property "Value" "GND" (id 1) (at 147.32 102.87 90) (effects (font (size 1.27 1.27)) (justify right)))
  (property "Footprint" "" (id 2) (at 149.86 102.87 0) (effects (font (size 1.27 1.27)) hide))
  (property "Datasheet" "" (id 3) (at 149.86 102.87 0) (effects (font (size 1.27 1.27)) hide)) (pin "1"))

 (symbol (lib_id "power:GND") (at 214.63 90.17 270) (unit 1) (in_bom yes) (on_board yes)
  (property "Reference" "#PWR0112" (id 0) (at 208.28 90.17 0) (effects (font (size 1.27 1.27)) hide))
  (property "Value" "GND" (id 1) (at 210.82 87.63 90) (effects (font (size 1.27 1.27)) (justify left)))
  (property "Footprint" "" (id 2) (at 214.63 90.17 0) (effects (font (size 1.27 1.27)) hide))
  (property "Datasheet" "" (id 3) (at 214.63 90.17 0) (effects (font (size 1.27 1.27)) hide)) (pin "1"))

 (symbol (lib_id "Device:C") (at 160.02 82.55 90) (unit 1) (in_bom yes) (on_board yes)
  (property "Reference" "C13" (id 0) (at 160.02 74.93 90))
  (property "Value" "100n" (id 1) (at 160.02 77.47 90))
  (property "Footprint" "Capacitor_SMD:C_0402_1005Metric" (id 2) (at 163.83 81.5848 0) (effects (font (size 1.27 1.27)) hide))
  (property "Datasheet" "~" (id 3) (at 160.02 82.55 0) (effects (font (size 1.27 1.27)) hide))
  (property "LCSC" "C1525" (id 4) (at 160.02 82.55 0) (effects (font (size 1.27 1.27)) hide)) (pin "1") (pin "2"))

 (symbol (lib_id "Connector_Generic:Conn_02x06_Odd_Even") (at 316.23 181.61 0) (unit 1) (in_bom yes) (on_board yes)
  (property "Reference" "OH8" (id 0) (at 317.5 173.99 0))
  (property "Value" "Conn_02x08_Top_Bottom" (id 1) (at 317.5 170.18 0) (effects (font (size 1.27 1.27)) hide))
  (property "Footprint" "Connector_PinHeader_2.54mm:PinHeader_2x06_P2.54mm_Vertical" (id 2) (at 316.23 181.61 0) (effects (font (size 1.27 1.27)) hide))
  (property "Datasheet" "~" (id 3) (at 316.23 181.61 0) (effects (font (size 1.27 1.27)) hide)) (pin "1") (pin "10") (pin "11") (pin "12") (pin "2") (pin "3") (pin "4") (pin "5") (pin "6") (pin "7") (pin "8") (pin "9"))

 (symbol (lib_id "Device:C") (at 218.44 90.17 90) (unit 1) (in_bom yes) (on_board yes)
  (property "Reference" "C12" (id 0) (at 218.44 82.55 90))
  (property "Value" "100n" (id 1) (at 218.44 85.09 90))
  (property "Footprint" "Capacitor_SMD:C_0402_1005Metric" (id 2) (at 222.25 89.2048 0) (effects (font (size 1.27 1.27)) hide))
  (property "Datasheet" "~" (id 3) (at 218.44 90.17 0) (effects (font (size 1.27 1.27)) hide))
  (property "LCSC" "C1525" (id 4) (at 218.44 90.17 0) (effects (font (size 1.27 1.27)) hide)) (pin "1") (pin "2"))

 (symbol (lib_id "Connector_Generic:Conn_02x06_Odd_Even") (at 224.79 181.61 0) (unit 1) (in_bom yes) (on_board yes)
  (property "Reference" "OH5" (id 0) (at 226.06 173.99 0))
  (property "Value" "Conn_02x08_Top_Bottom" (id 1) (at 226.06 170.18 0) (effects (font (size 1.27 1.27)) hide))
  (property "Footprint" "Connector_PinHeader_2.54mm:PinHeader_2x06_P2.54mm_Vertical" (id 2) (at 224.79 181.61 0) (effects (font (size 1.27 1.27)) hide))
  (property "Datasheet" "~" (id 3) (at 224.79 181.61 0) (effects (font (size 1.27 1.27)) hide)) (pin "1") (pin "10") (pin "11") (pin "12") (pin "2") (pin "3") (pin "4") (pin "5") (pin "6") (pin "7") (pin "8") (pin "9"))

 (symbol (lib_id "Connector_Generic:Conn_02x06_Odd_Even") (at 194.31 181.61 0) (unit 1) (in_bom yes) (on_board yes)
  (property "Reference" "OH4" (id 0) (at 195.58 173.99 0))
  (property "Value" "Conn_02x08_Top_Bottom" (id 1) (at 195.58 170.18 0) (effects (font (size 1.27 1.27)) hide))
  (property "Footprint" "Connector_PinHeader_2.54mm:PinHeader_2x06_P2.54mm_Vertical" (id 2) (at 194.31 181.61 0) (effects (font (size 1.27 1.27)) hide))
  (property "Datasheet" "~" (id 3) (at 194.31 181.61 0) (effects (font (size 1.27 1.27)) hide)) (pin "1") (pin "10") (pin "11") (pin "12") (pin "2") (pin "3") (pin "4") (pin "5") (pin "6") (pin "7") (pin "8") (pin "9")))
